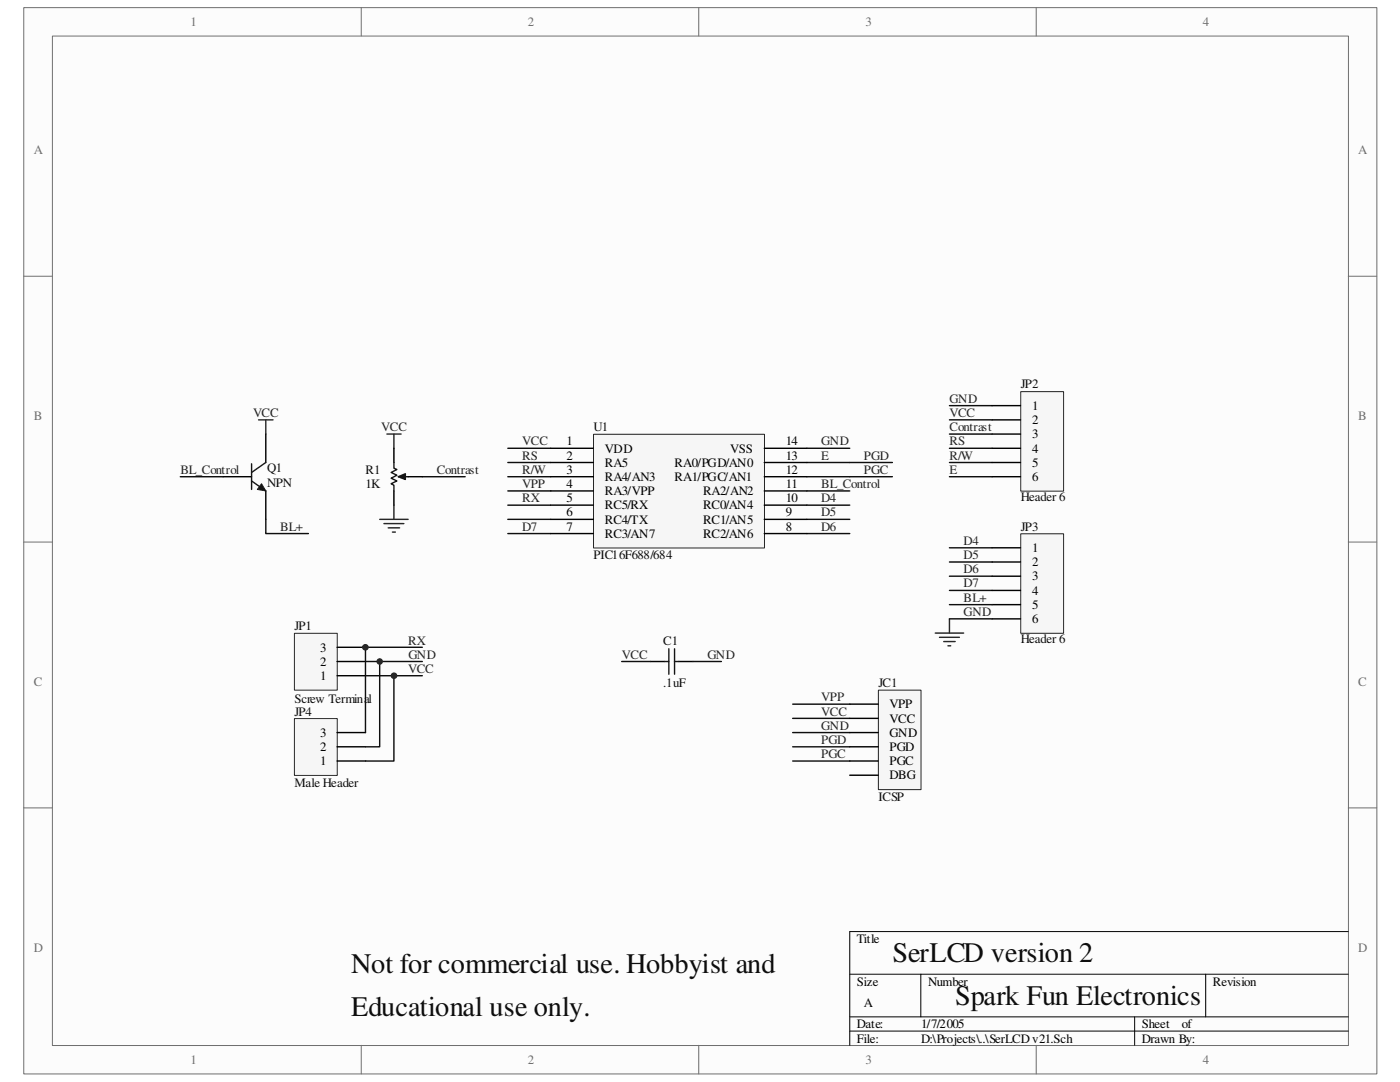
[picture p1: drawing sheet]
<svg xmlns="http://www.w3.org/2000/svg" width="279mm" height="216mm" viewBox="0 0 279 216" stroke-linecap="round" stroke-linejoin="round" font-family="sans-serif">
<path d="M4.8 1.6h270v212.7h-270z" fill="#fcfcfc"/>
<path d="M4.7 1.5h270.1v212.8h-270.1z" fill="none" stroke="#6e6e6e" stroke-width=".2"/>
<path d="M10.5 7.2h258.6v201.4h-258.6z" fill="#fcfcfc"/>
<g fill="none" stroke="#6e6e6e" stroke-width=".2">
<path d="M10.5 7.2h258.6v201.4h-258.6zM72.1 1.5v5.7M139.4 1.5v5.7M206.8 1.5v5.7M4.7 55.1h5.7M269.1 55.1h5.6M4.7 108.2h5.7M269.1 108.2h5.6M4.7 161.2h5.7M269.1 161.2h5.6M72.1 208.6v5.7M139.4 208.6v5.7"/>
<path d="M206.8 208.6v5.7"/>
</g>
<path d="M169.6 194.4h99.5M183.8 194.4v8.5M240.6 194.4v8.5M269.1 185.9h-99.5v22.7M169.6 202.9h99.5M169.6 205.7h99.5M226.4 202.9v5.7" fill="none" stroke="#000" stroke-width=".2"/>
<path d="M129.8 132h2.8M135.5 132h2.8" fill="none" stroke="#000" stroke-width=".28"/>
<path d="M132.6 132h.9M133.5 129.5v5M134.6 132h.9M134.6 129.5v5" fill="none" stroke="#1b1b1b" stroke-width=".28"/>
<g fill="none" stroke="#0e0e0e" stroke-width=".28">
<path d="M101.3 98h8.6M101.3 89.5h8.6M161 98h8.6M161 92.3h8.6M161 89.5h8.6M161 95.1h8.6M101.3 100.8h8.6M101.3 103.6h8.6M101.3 106.5h8.6M161 100.8h8.6M161 103.6h8.6M161 106.5h8.6"/>
<path d="M124.1 132h5.7M138.3 132h5.7M158.2 146.2h11.4M158.2 143.3h11.4M158.2 140.5h11.4M158.2 149h11.4M158.2 151.8h11.4"/>
</g>
<path d="M58.8 126.4h8.5v11.3h-8.5z" fill="#f6f6f6"/>
<path d="M58.8 126.4h8.5v11.3h-8.5z" fill="none" stroke="#252525" stroke-width=".2"/>
<path d="M67.3 134.8h5.6M67.3 132h5.6M67.3 129.2h5.6" fill="none" stroke="#000" stroke-width=".28"/>
<g fill="none" stroke="#0e0e0e" stroke-width=".28">
<path d="M189.5 80.9h8.5M189.5 83.8h8.5M189.5 86.6h8.5M189.5 89.5h8.5M189.5 92.3h8.5M189.5 95.1h8.5M189.5 109.3h8.5M189.5 112.1h8.5M189.5 115h8.5M189.5 117.8h8.5M72.9 129.2h11.4M72.9 132h11.4"/>
<path d="M72.9 134.8h11.4"/>
</g>
<path d="M175.3 137.8h8.5v19.8h-8.5z" fill="#f6f6f6"/>
<path d="M175.3 137.7h8.5v19.9h-8.5z" fill="none" stroke="#252525" stroke-width=".2"/>
<path d="M169.6 140.5h5.7M169.6 143.3h5.7M169.6 146.2h5.7M169.6 149h5.7M169.6 151.8h5.7M169.6 154.7h5.7" fill="none" stroke="#000" stroke-width=".28"/>
<path d="M169.6 92.3h8.5M169.6 95.1h8.5" fill="none" stroke="#0e0e0e" stroke-width=".28"/>
<path d="M203.8 78.2h8.5v19.8h-8.5z" fill="#f6f6f6"/>
<path d="M203.7 78.1h8.6v19.9h-8.6z" fill="none" stroke="#252525" stroke-width=".2"/>
<path d="M198 80.9h5.7M198 83.8h5.7M198 86.6h5.7M198 89.5h5.7M198 92.3h5.7M198 95.1h5.7" fill="none" stroke="#000" stroke-width=".28"/>
<path d="M77.2 86.6h2.9M78.6 86.6v2.9M75.8 103.6h5.6M76.6 104.5h4M77.5 105.3h2.3M78.3 106.2h.6M78.6 100.8v2.8" fill="none" stroke="#252525" stroke-width=".28"/>
<path d="M58.8 143.4h8.5v11.3h-8.5z" fill="#f6f6f6"/>
<path d="M58.8 143.4h8.5v11.3h-8.5z" fill="none" stroke="#252525" stroke-width=".2"/>
<path d="M67.3 151.8h5.6M67.3 149h5.6M67.3 146.2h5.6" fill="none" stroke="#000" stroke-width=".28"/>
<path d="M72.9 129.2v17M75.8 132v17h-2.9M78.6 134.8v17h-5.7" fill="none" stroke="#0e0e0e" stroke-width=".28"/>
<path d="M51.6 83.8h2.9M53 83.8v2.8M186.6 126.3h5.7M187.5 127.2h4M188.3 128h2.3M189.2 128.9h.5M189.5 123.5v2.8" fill="none" stroke="#252525" stroke-width=".28"/>
<path d="M203.8 106.6h8.5v19.8h-8.5z" fill="#f6f6f6"/>
<path d="M203.7 106.5h8.6v19.9h-8.6z" fill="none" stroke="#252525" stroke-width=".2"/>
<path d="M78.6 89.5v2.8M78.6 98v2.8M198 109.3h5.7M198 112.1h5.7M198 115h5.7M198 117.8h5.7M198 120.6h5.7M198 123.5h5.7" fill="none" stroke="#000" stroke-width=".28"/>
<path d="M36 95.1h8.5M84.3 95.1h8.5M101.3 95.1h8.6M101.3 92.3h8.6M53 103.6v2.9h8.6M189.5 120.6h8.5M189.5 123.5h8.5" fill="none" stroke="#0e0e0e" stroke-width=".28"/>
<path d="M80.1 95.1h1.3" fill="none" stroke="#1b1b1b" stroke-width=".28"/>
<path d="M79.5 95.1l1.4-.6v1.2z" fill="#1b1b1b"/>
<path d="M78.6 92.3v1.1l.6 .3-1.1 .6 1.1 .5-1.1 .6 1.1 .6-1.1 .5 .5 .3v1.2M79.5 95.1l1.4-.6v1.2z" fill="none" stroke="#1b1b1b" stroke-width=".28"/>
<path d="M81.4 95.1h2.9" fill="none" stroke="#000" stroke-width=".28"/>
<circle cx="72.9" cy="129.2" r=".56" fill="#252525"/>
<circle cx="72.9" cy="129.2" r=".56" fill="none" stroke="#252525" stroke-width=".2"/>
<circle cx="75.8" cy="132" r=".55" fill="#252525"/>
<circle cx="75.8" cy="132" r=".55" fill="none" stroke="#252525" stroke-width=".2"/>
<circle cx="78.6" cy="134.8" r=".56" fill="#252525"/>
<circle cx="78.6" cy="134.8" r=".56" fill="none" stroke="#252525" stroke-width=".2"/>
<path d="M44.5 95.1h5.7M53 86.6v5.7M53 98v5.6" fill="none" stroke="#000" stroke-width=".28"/>
<path d="M50.2 96l2.8 2M50.2 92.5v5.2M53 92.3l-2.8 2" fill="none" stroke="#1b1b1b" stroke-width=".28"/>
<path d="M52.2 96.5l.8 1.5-1.6-.3z" fill="#1b1b1b"/>
<path d="M52.2 96.5l.8 1.5-1.6-.3z" fill="none" stroke="#1b1b1b" stroke-width=".2"/>
<path d="M118.5 86.7h34.1v22.6h-34.1z" fill="#f6f6f6"/>
<path d="M118.4 86.7h34.2v22.6h-34.2z" fill="none" stroke="#252525" stroke-width=".2"/>
<g fill="none" stroke="#000" stroke-width=".28">
<path d="M109.9 92.3h8.5M109.9 95.1h8.5M109.9 98h8.5M109.9 89.5h8.5M152.5 92.3h8.5M152.5 95.1h8.5M152.5 98h8.5M152.5 89.5h8.5M109.9 100.8h8.5M109.9 103.6h8.5M109.9 106.5h8.5M152.5 100.8h8.5"/>
<path d="M152.5 103.6h8.5M152.5 106.5h8.5"/>
</g>
<g font-size="5.6" fill="#0e0e0e">
<text x="178.1" y="192">SerLCD version 2</text>
<text x="70.1" y="194.2">Not for commercial use. Hobbyist and</text>
<text x="70.1" y="202.7">Educational use only.</text>
<text x="190.6" y="200.5">Spark Fun Electronics</text>
</g>
<g font-size="2.6" fill="#706f64">
<text x="38" y="5.2">1</text>
<text x="105.4" y="5.2">2</text>
<text x="172.7" y="5.2">3</text>
<text x="240.1" y="5.2">4</text>
<text x="6.7" y="30.7">A</text>
<text x="271.1" y="30.7">A</text>
<text x="6.7" y="83.8">B</text>
<text x="271.1" y="83.8">B</text>
<text x="6.7" y="136.8">C</text>
<text x="271.1" y="136.8">C</text>
<text x="6.7" y="189.9">D</text>
<text x="271.1" y="189.9">D</text>
<text x="38" y="212.3">1</text>
<text x="105.4" y="212.3">2</text>
<text x="172.7" y="212.3">3</text>
<text x="240.1" y="212.3">4</text>
</g>
<g font-size="2.6" fill="#0e0e0e">
<text x="203.7" y="77.5">JP2</text>
<text x="118.4" y="86">U1</text>
<text x="53.3" y="94.3">Q1</text>
<text x="72.9" y="94.5">R1</text>
<text x="53.3" y="97.1">NPN</text>
<text x="72.9" y="97.4">1K</text>
<text x="203.7" y="99.9">Header 6</text>
<text x="203.7" y="105.9">JP3</text>
<text x="118.4" y="111.5">PIC16F688/684</text>
<text x="58.8" y="125.7">JP1</text>
<text x="132.4" y="128.6">C1</text>
<text x="203.7" y="128.3">Header 6</text>
<text x="132.4" y="137.1">.1uF</text>
<text x="175.3" y="137.1">JC1</text>
<text x="58.8" y="142.8">JP4</text>
<text x="58.8" y="140.2">Screw Terminal</text>
<text x="58.8" y="157">Male Header</text>
<text x="175.3" y="159.8">ICSP</text>
</g>
<g font-size="2.6" fill="#252525">
<text x="50.5" y="83.2">VCC</text>
<text x="189.5" y="80.3">GND</text>
<text x="189.5" y="83.2">VCC</text>
<text x="76.1" y="86">VCC</text>
<text x="104.2" y="88.9">VCC</text>
<text x="163.9" y="88.9">GND</text>
<text x="189.5" y="86">Contrast</text>
<text x="189.5" y="88.9">RS</text>
<text x="36" y="94.5">BL_Control</text>
<text x="87.2" y="94.5">Contrast</text>
<text x="104.2" y="91.7">RS</text>
<text x="104.2" y="94.5">R/W</text>
<text x="163.9" y="91.7">E</text>
<text x="172.4" y="91.7">PGD</text>
<text x="172.4" y="94.5">PGC</text>
<text x="189.5" y="91.7">R/W</text>
<text x="189.5" y="94.5">E</text>
<text x="104.2" y="100.2">RX</text>
<text x="104.2" y="97.4">VPP</text>
<text x="163.9" y="100.2">D4</text>
<text x="163.9" y="97.4">BL_Control</text>
<text x="55.9" y="105.9">BL+</text>
<text x="104.2" y="105.9">D7</text>
<text x="163.9" y="103">D5</text>
<text x="163.9" y="105.9">D6</text>
<text x="192.3" y="108.7">D4</text>
<text x="192.3" y="111.5">D5</text>
<text x="192.3" y="114.4">D6</text>
<text x="192.3" y="117.2">D7</text>
<text x="192.3" y="120.1">BL+</text>
<text x="192.3" y="122.9">GND</text>
<text x="81.5" y="128.6">RX</text>
<text x="81.5" y="131.4">GND</text>
<text x="124.1" y="131.4">VCC</text>
<text x="141.2" y="131.4">GND</text>
<text x="81.5" y="134.3">VCC</text>
<text x="163.9" y="140">VPP</text>
<text x="163.9" y="142.8">VCC</text>
<text x="163.9" y="148.5">PGD</text>
<text x="163.9" y="145.6">GND</text>
<text x="163.9" y="151.3">PGC</text>
</g>
<g font-size="2.6">
<text x="206" y="81.8">1</text>
<text x="113" y="88.9">1</text>
<text x="156.8" y="88.9">14</text>
<text x="206" y="84.6">2</text>
<text x="206" y="87.5">3</text>
<text x="113" y="94.5">3</text>
<text x="113" y="91.7">2</text>
<text x="120.7" y="93.1">RA5</text>
<text x="120.7" y="96">RA4/AN3</text>
<text x="120.7" y="90.3">VDD</text>
<text x="134.6" y="93.1">RA0/PGD/AN0</text>
<text x="134.6" y="96">RA1/PGC/AN1</text>
<text x="145.7" y="90.3">VSS</text>
<text x="156.8" y="91.7">13</text>
<text x="156.8" y="94.5">12</text>
<text x="206" y="90.3">4</text>
<text x="206" y="93.1">5</text>
<text x="206" y="96">6</text>
<text x="113" y="97.4">4</text>
<text x="113" y="100.2">5</text>
<text x="120.7" y="98.8">RA3/VPP</text>
<text x="120.7" y="101.6">RC5/RX</text>
<text x="140.3" y="98.8">RA2/AN2</text>
<text x="140.3" y="101.6">RC0/AN4</text>
<text x="156.8" y="97.4">11</text>
<text x="156.8" y="100.2">10</text>
<text x="113" y="105.9">7</text>
<text x="113" y="103">6</text>
<text x="120.7" y="104.5">RC4/TX</text>
<text x="120.7" y="107.3">RC3/AN7</text>
<text x="140.3" y="107.3">RC2/AN6</text>
<text x="140.3" y="104.5">RC1/AN5</text>
<text x="156.8" y="105.9">8</text>
<text x="156.8" y="103">9</text>
<text x="206" y="110.2">1</text>
<text x="206" y="113">2</text>
<text x="206" y="115.8">3</text>
<text x="206" y="118.7">4</text>
<text x="206" y="121.5">5</text>
<text x="206" y="124.3">6</text>
<text x="63.9" y="130">3</text>
<text x="63.9" y="135.7">1</text>
<text x="63.9" y="132.8">2</text>
<text x="177.5" y="141.4">VPP</text>
<text x="63.9" y="149.9">2</text>
<text x="63.9" y="147">3</text>
<text x="177.5" y="144.2">VCC</text>
<text x="177.5" y="147">GND</text>
<text x="177.5" y="149.9">PGD</text>
<text x="63.9" y="152.7">1</text>
<text x="177.5" y="152.7">PGC</text>
<text x="177.5" y="155.5">DBG</text>
<text x="171" y="188.2">Title</text>
<text x="171" y="196.7">Size</text>
<text x="185.3" y="196.7">Number</text>
<text x="242.1" y="196.7">Revision</text>
<text x="172.4" y="200.9">A</text>
<text x="171" y="205.2">Date:</text>
<text x="171" y="208">File:</text>
<text x="183.8" y="205.2">1/7/2005</text>
<text x="183.8" y="208">D:\Projects\..\SerLCDv21.Sch</text>
<text x="227.9" y="205.2">Sheet</text>
<text x="227.9" y="208">Drawn By:</text>
<text x="235.8" y="205.2">of</text>
</g>
</svg>
